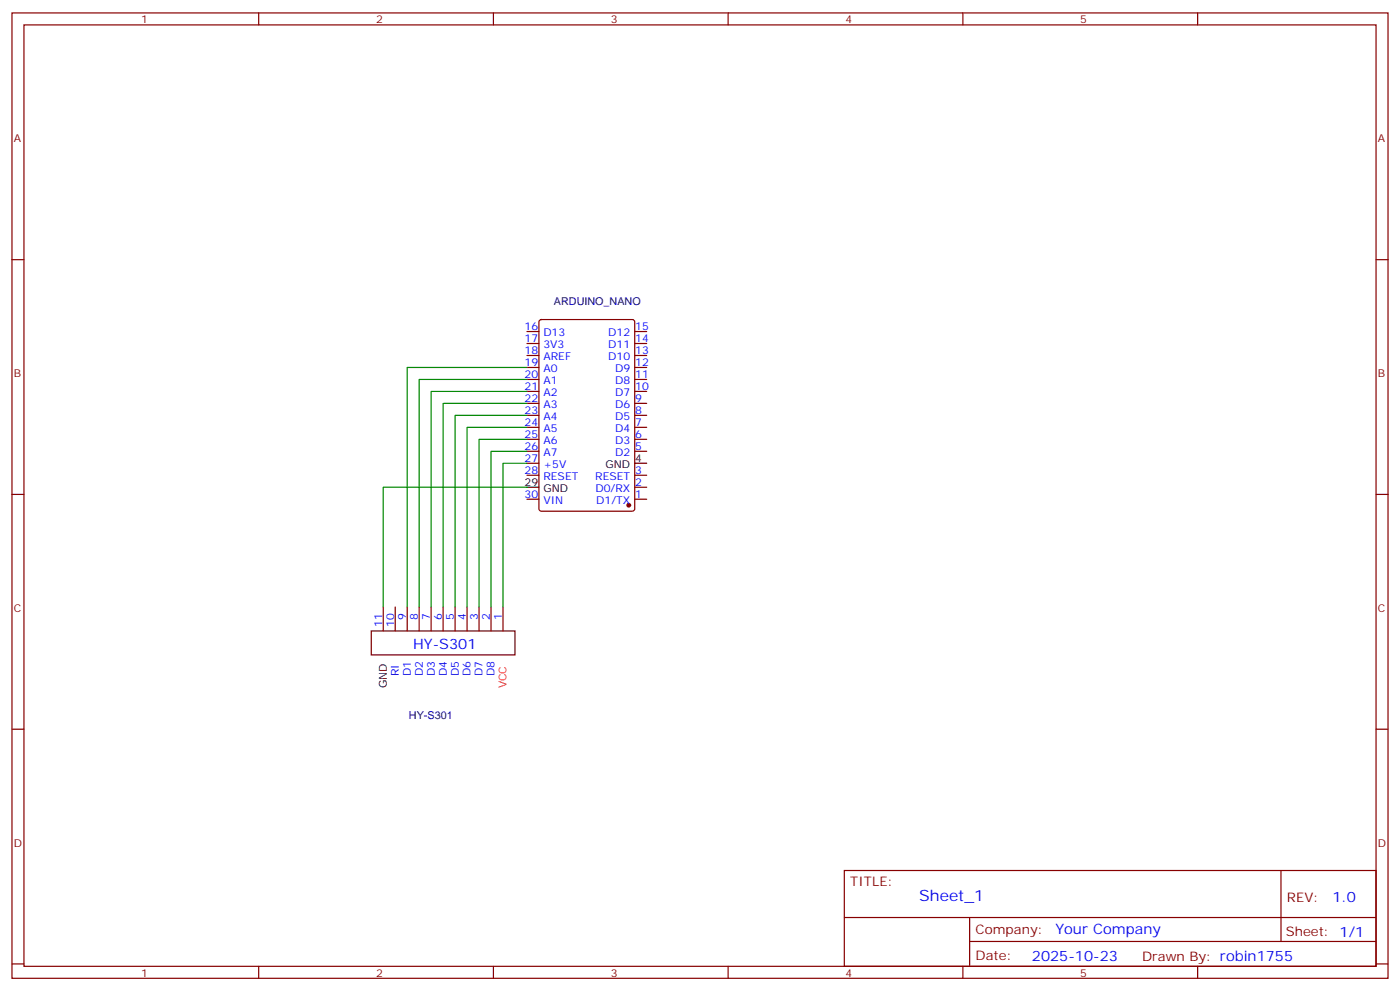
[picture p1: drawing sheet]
<svg xmlns="http://www.w3.org/2000/svg" width="412mm" height="292mm" viewBox="0 0 412 292" stroke-linecap="round" stroke-linejoin="round" font-family="sans-serif">
<g fill="none" stroke="#870000" stroke-width=".35">
<path d="M3.5 3.8h405.4v284.3h-405.4zM7.1 7.3h398.2v277.3h-398.2zM76.2 3.8v3.5M145.3 3.8v3.5M214.5 3.8v3.5M283.6 3.8v3.5M352.8 3.8v3.5M3.5 76.5h3.6M405.3 76.5h3.6M155.2 97.6h3.5M159 94.3l.5-.2h26.8l.6 .5 .1 55.3-.5 .6-27 .1-.7-.5-.1-55.3zM187 97.6h3.5"/>
<path d="M155.2 118.8h3.5M155.2 115.3h3.5M155.2 111.8h3.5M155.2 108.2h3.5M155.2 104.7h3.5M155.2 101.2h3.5M187 118.8h3.5M187 115.3h3.5M187 111.8h3.5M187 108.2h3.5M187 104.7h3.5M187 101.2h3.5"/>
<path d="M155.2 140h3.5M155.2 132.9h3.5M155.2 129.4h3.5M155.2 125.9h3.5M155.2 122.3h3.5M155.2 136.5h3.5M187 140h3.5M187 132.9h3.5M187 129.4h3.5M187 125.9h3.5M187 122.3h3.5M3.5 145.6h3.6"/>
<path d="M155.2 147h3.5M187 147h3.5M187 143.5h3.5M405.3 145.6h3.6M112.9 178.8v7M116.4 178.8v7M119.9 178.8v7M123.5 178.8v7M127 178.8v7M130.5 178.8v7M134.1 178.8v7M137.6 178.8v7"/>
<path d="M141.1 178.8v7M144.6 178.8v7M148.2 178.8v7M3.5 214.8h3.6M405.3 214.8h3.6M248.7 256.4h156.6v28.2h-156.6zM377.3 256.4v20.9M248.7 270.2h156.5M285.6 277.3h119.6M285.6 270.2v14.2M3.5 283.9h3.6M76.2 284.6v3.5"/>
<path d="M145.3 284.6v3.5M214.5 284.6v3.5M283.6 284.6v3.5M352.8 284.6v3.5M405.3 283.9h3.6"/>
</g>
<path d="M109.4 185.8h42.3v7.1h-42.3z" fill="none" stroke="#600" stroke-width=".35"/>
<circle cx="185.2" cy="148.8" r=".53" fill="#870000" stroke="#870000" stroke-width=".35"/>
<path d="M187 136.5h3.5M155.2 143.5h3.5" fill="none" stroke="#000" stroke-width=".35"/>
<path d="M155.2 118.8h-24.7v60M155.2 115.3h-28.2v63.5M155.2 111.8h-31.7v67M155.2 108.2h-35.3v70.6M155.2 132.9h-10.6v45.9M155.2 136.5h-7v42.3M155.2 129.4h-14.1v49.4M155.2 125.9h-17.6v52.9M155.2 122.3h-21.1v56.5M155.2 143.5h-42.3v35.3" fill="none" stroke="#008700" stroke-width=".35"/>
<text font-size="4.6" fill="#00f" x="270.8" y="265.4">Sheet_1</text>
<g font-size="4.2" fill="#00f">
<text x="121.7" y="191.1">HY-S301</text>
<text x="392.5" y="265.7">1.0</text>
<text x="310.9" y="275.2">Your Company</text>
<text x="304" y="283">2025-10-23</text>
</g>
<g font-size="3.9" fill="#800">
<text x="250.5" y="261">TITLE:</text>
<text x="379.1" y="265.7">REV:</text>
<text x="287.4" y="275.2">Company:</text>
<text x="378.7" y="275.8">Sheet: 1/1</text>
<text x="287.4" y="282.9">Date:</text>
<text x="336.4" y="282.9">Drawn By: robin1755</text>
</g>
<g font-size="3.2" fill="#800">
<text x="41.6" y="6.8">1</text>
<text x="110.8" y="6.8">2</text>
<text x="179.9" y="6.8">3</text>
<text x="249.1" y="6.8">4</text>
<text x="318.2" y="6.8">5</text>
<text x="4.1" y="41.9">A</text>
<text x="405.9" y="41.9">A</text>
<text x="4.1" y="111.1">B</text>
<text x="405.9" y="111.1">B</text>
<text x="4.1" y="180.2">C</text>
<text x="405.9" y="180.2">C</text>
<text x="4.1" y="249.3">D</text>
<text x="405.9" y="249.3">D</text>
<text x="41.6" y="287.6">1</text>
<text x="110.8" y="287.6">2</text>
<text x="179.9" y="287.6">3</text>
<text x="249.1" y="287.6">4</text>
<text x="318.2" y="287.6">5</text>
</g>
<g font-size="3.2" fill="#000080">
<text x="163.2" y="89.9">ARDUINO_NANO</text>
<text x="120.5" y="211.7">HY-S301</text>
</g>
<g font-size="3.2" fill="#00f">
<text x="154.5" y="97.3">16</text>
<text x="154.5" y="100.8">17</text>
<text x="160.1" y="99.1">D13</text>
<text x="179.2" y="99.1">D12</text>
<text x="187.1" y="100.8">14</text>
<text x="187.1" y="97.3">15</text>
<text x="154.5" y="104.4">18</text>
<text x="154.5" y="107.9">19</text>
<text x="160.1" y="102.6">3V3</text>
<text x="160.1" y="106.1">AREF</text>
<text x="179.2" y="106.1">D10</text>
<text x="179.2" y="102.6">D11</text>
<text x="187.1" y="107.9">12</text>
<text x="187.1" y="104.4">13</text>
<text x="154.5" y="111.4">20</text>
<text x="160.1" y="109.6">A0</text>
<text x="160.1" y="113.2">A1</text>
<text x="181.2" y="113.2">D8</text>
<text x="181.2" y="109.6">D9</text>
<text x="187.1" y="111.4">11</text>
<text x="154.5" y="114.9">21</text>
<text x="154.5" y="118.5">22</text>
<text x="160.1" y="116.7">A2</text>
<text x="181.2" y="116.7">D7</text>
<text x="187.1" y="118.5">9</text>
<text x="187.1" y="114.9">10</text>
<text x="154.5" y="122">23</text>
<text x="154.5" y="125.5">24</text>
<text x="160.1" y="120.2">A3</text>
<text x="160.1" y="123.8">A4</text>
<text x="181.2" y="123.8">D5</text>
<text x="181.2" y="120.2">D6</text>
<text x="187.1" y="125.5">7</text>
<text x="187.1" y="122">8</text>
<text x="154.5" y="129">25</text>
<text x="160.1" y="127.3">A5</text>
<text x="160.1" y="130.8">A6</text>
<text x="181.2" y="130.8">D3</text>
<text x="181.2" y="127.3">D4</text>
<text x="187.1" y="129">6</text>
<text x="154.5" y="132.6">26</text>
<text x="154.5" y="136.1">27</text>
<text x="160.1" y="134.3">A7</text>
<text x="160.1" y="137.9">+5V</text>
<text x="181.2" y="134.3">D2</text>
<text x="187.1" y="132.6">5</text>
<text x="154.5" y="139.6">28</text>
<text x="160.1" y="141.4">RESET</text>
<text x="175.3" y="141.4">RESET</text>
<text x="187.1" y="143.2">2</text>
<text x="187.1" y="139.6">3</text>
<text x="154.5" y="146.7">30</text>
<text x="160.1" y="148.4">VIN</text>
<text x="175.4" y="144.9">D0/RX</text>
<text x="175.6" y="148.4">D1/TX</text>
<text x="187.1" y="146.7">1</text>
<text x="112.5" y="184.6" transform="rotate(-90 112.5 184.6)">11</text>
<text x="116.1" y="184.6" transform="rotate(-90 116.1 184.6)">10</text>
<text x="119.6" y="182.6" transform="rotate(-90 119.6 182.6)">9</text>
<text x="123.1" y="182.6" transform="rotate(-90 123.1 182.6)">8</text>
<text x="126.6" y="182.6" transform="rotate(-90 126.6 182.6)">7</text>
<text x="130.2" y="182.6" transform="rotate(-90 130.2 182.6)">6</text>
<text x="133.7" y="182.6" transform="rotate(-90 133.7 182.6)">5</text>
<text x="137.2" y="182.6" transform="rotate(-90 137.2 182.6)">4</text>
<text x="140.8" y="182.6" transform="rotate(-90 140.8 182.6)">3</text>
<text x="144.3" y="182.6" transform="rotate(-90 144.3 182.6)">2</text>
<text x="147.8" y="182.6" transform="rotate(-90 147.8 182.6)">1</text>
<text x="117.5" y="199.2" transform="rotate(-90 117.5 199.2)">RI</text>
<text x="121" y="199.2" transform="rotate(-90 121 199.2)">D1</text>
<text x="124.5" y="199.2" transform="rotate(-90 124.5 199.2)">D2</text>
<text x="128.1" y="199.2" transform="rotate(-90 128.1 199.2)">D3</text>
<text x="131.6" y="199.2" transform="rotate(-90 131.6 199.2)">D4</text>
<text x="135.1" y="199.2" transform="rotate(-90 135.1 199.2)">D5</text>
<text x="138.6" y="199.2" transform="rotate(-90 138.6 199.2)">D6</text>
<text x="142.2" y="199.2" transform="rotate(-90 142.2 199.2)">D7</text>
<text x="145.7" y="199.2" transform="rotate(-90 145.7 199.2)">D8</text>
</g>
<g font-size="3.2">
<text x="178.4" y="137.9">GND</text>
<text x="187.1" y="136.1">4</text>
<text x="154.5" y="143.2">29</text>
<text x="160.1" y="144.9">GND</text>
<text x="113.9" y="202.8" transform="rotate(-90 113.9 202.8)">GND</text>
</g>
<text font-size="3.2" fill="#f00" x="149.2" y="202.8" transform="rotate(-90 149.2 202.8)">VCC</text>
</svg>
